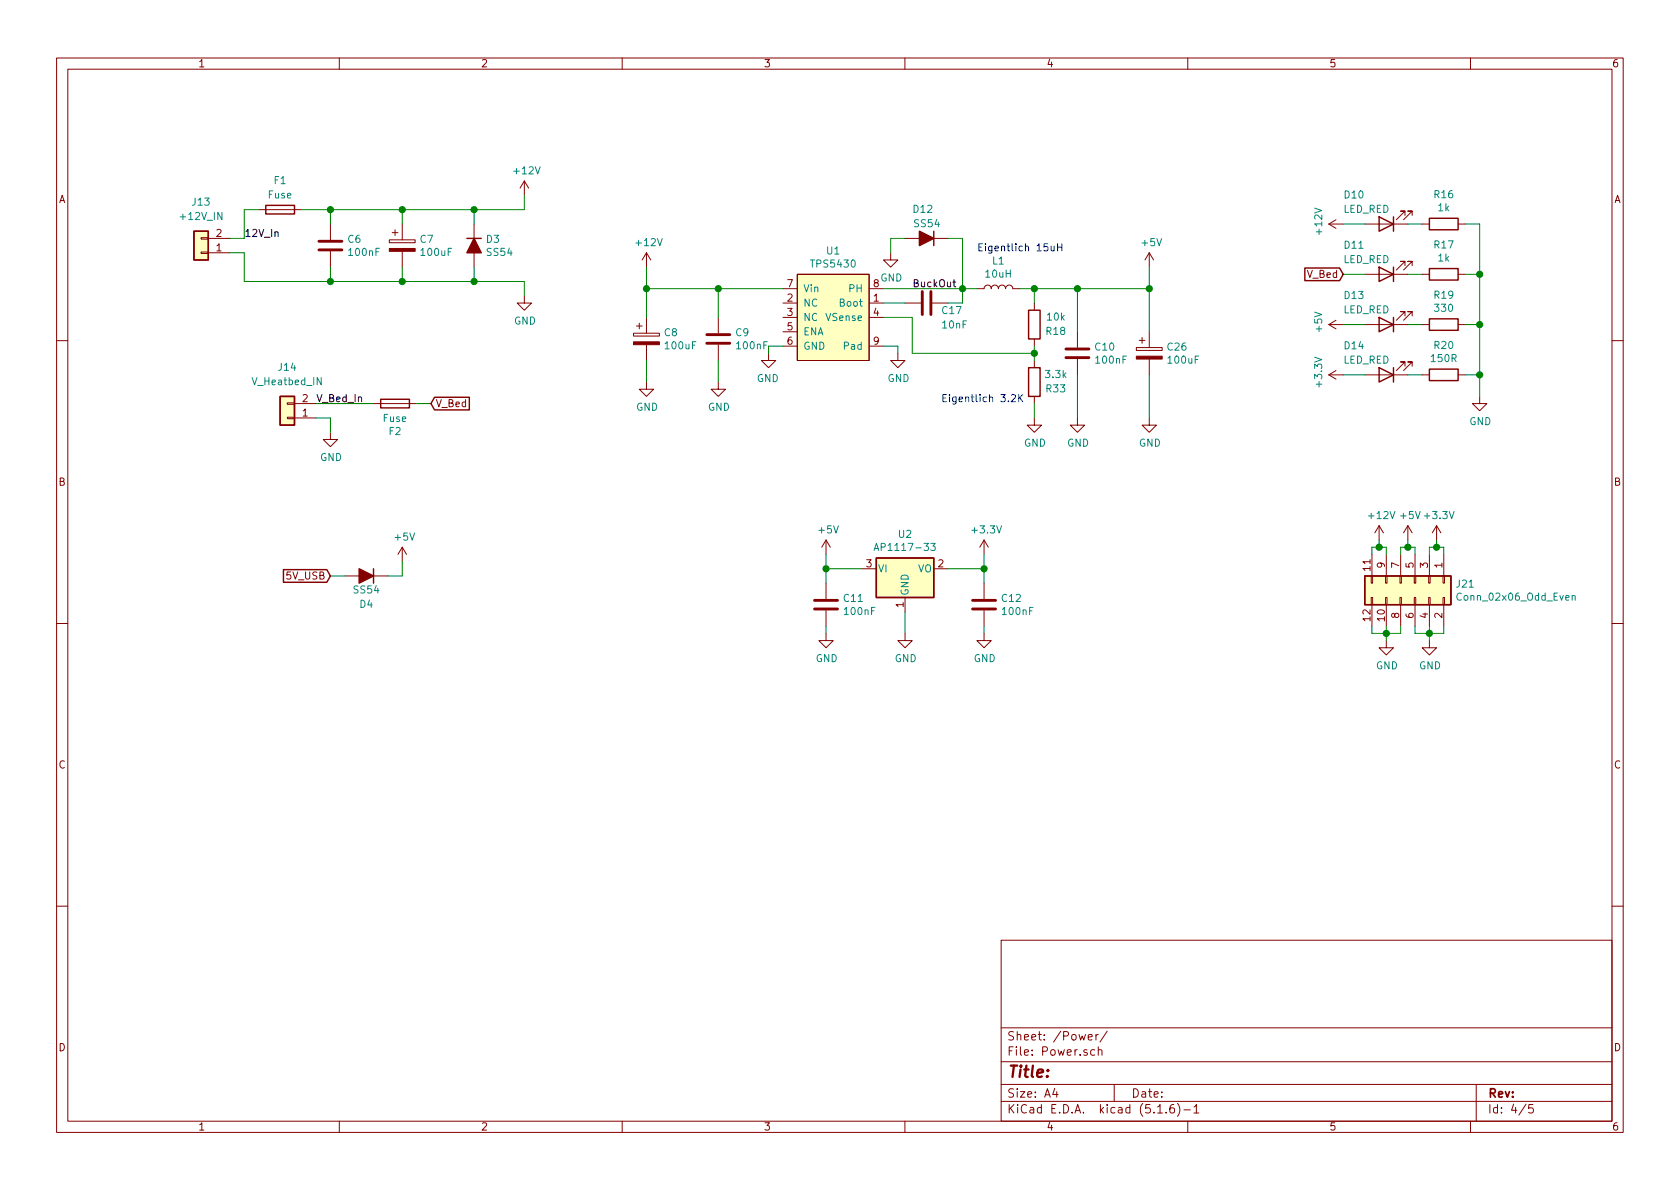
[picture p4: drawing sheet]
EESchema Schematic File Version 4
EELAYER 30 0
EELAYER END
$Descr A4 11693 8268
encoding utf-8
Sheet 4 5
Title ""
Date ""
Rev ""
Comp ""
Comment1 ""
Comment2 ""
Comment3 ""
Comment4 ""
$EndDescr
$Comp
L Device:C C?
U 1 1
P 2300 1700
AR Path="/5CE3A06A" Ref="C?"  Part="1" 
AR Path="/5CE1D96E/5CE3A06A" Ref="C6"  Part="1" 
AR Path="/5CE4B0EA/5CE3A06A" Ref="C?"  Part="1" 
F 0 "C6" H 2415 1746 50  0000 L CNN
F 1 "100nF" H 2415 1655 50  0000 L CNN
F 2 "Capacitor_SMD:C_0805_2012Metric_Pad1.15x1.40mm_HandSolder" H 2338 1550 50  0001 C CNN
F 3 "~" H 2300 1700 50  0001 C CNN
F 4 "C49678" H 2300 1700 50  0001 C CNN "JLC"
	1    2300 1700
	1    0    0    -1  
$EndComp
$Comp
L Device:Fuse F?
U 1 1
P 1950 1450
AR Path="/5CE3A078" Ref="F?"  Part="1" 
AR Path="/5CE1D96E/5CE3A078" Ref="F1"  Part="1" 
AR Path="/5CE4B0EA/5CE3A078" Ref="F?"  Part="1" 
F 0 "F1" V 2150 1450 50  0000 C CNN
F 1 "Fuse" V 2050 1450 50  0000 C CNN
F 2 "mallocLibraryFP:LF_451-453" V 1880 1450 50  0001 C CNN
F 3 "~" H 1950 1450 50  0001 C CNN
	1    1950 1450
	0    -1   -1   0   
$EndComp
$Comp
L Device:D_ALT D?
U 1 1
P 3300 1700
AR Path="/5CE3A07F" Ref="D?"  Part="1" 
AR Path="/5CE1D96E/5CE3A07F" Ref="D3"  Part="1" 
AR Path="/5CE4B0EA/5CE3A07F" Ref="D?"  Part="1" 
F 0 "D3" V 3254 1779 50  0000 L CNN
F 1 "SS54" V 3345 1779 50  0000 L CNN
F 2 "Diode_SMD:D_SMA" H 3300 1700 50  0001 C CNN
F 3 "~" H 3300 1700 50  0001 C CNN
F 4 "C22452" V 3300 1700 50  0001 C CNN "JLC"
	1    3300 1700
	0    1    1    0   
$EndComp
$Comp
L power:+12V #PWR?
U 1 1
P 3650 1350
AR Path="/5CE3A086" Ref="#PWR?"  Part="1" 
AR Path="/5CE1D96E/5CE3A086" Ref="#PWR0146"  Part="1" 
AR Path="/5CE4B0EA/5CE3A086" Ref="#PWR?"  Part="1" 
F 0 "#PWR0146" H 3650 1200 50  0001 C CNN
F 1 "+12V" H 3665 1523 50  0000 C CNN
F 2 "" H 3650 1350 50  0001 C CNN
F 3 "" H 3650 1350 50  0001 C CNN
	1    3650 1350
	1    0    0    -1  
$EndComp
$Comp
L power:GND #PWR?
U 1 1
P 3650 2050
AR Path="/5CE3A08C" Ref="#PWR?"  Part="1" 
AR Path="/5CE1D96E/5CE3A08C" Ref="#PWR0147"  Part="1" 
AR Path="/5CE4B0EA/5CE3A08C" Ref="#PWR?"  Part="1" 
F 0 "#PWR0147" H 3650 1800 50  0001 C CNN
F 1 "GND" H 3655 1877 50  0000 C CNN
F 2 "" H 3650 2050 50  0001 C CNN
F 3 "" H 3650 2050 50  0001 C CNN
	1    3650 2050
	1    0    0    -1  
$EndComp
Wire Wire Line
	1600 1750 1700 1750
Wire Wire Line
	1700 1750 1700 1950
Wire Wire Line
	1600 1650 1700 1650
Wire Wire Line
	1700 1650 1700 1450
Wire Wire Line
	1700 1450 1800 1450
Wire Wire Line
	2100 1450 2300 1450
Wire Wire Line
	2300 1450 2300 1550
Wire Wire Line
	2300 1450 2800 1450
Wire Wire Line
	3650 1450 3650 1350
Connection ~ 2300 1450
Wire Wire Line
	3300 1450 3300 1550
Wire Wire Line
	3300 1450 3650 1450
Wire Wire Line
	3300 1950 3300 1850
Wire Wire Line
	1700 1950 2300 1950
Wire Wire Line
	3300 1950 3650 1950
Wire Wire Line
	3650 1950 3650 2050
Wire Wire Line
	2800 1850 2800 1950
Wire Wire Line
	2300 1850 2300 1950
Connection ~ 2300 1950
Wire Wire Line
	2300 1950 2800 1950
Wire Wire Line
	2800 1550 2800 1450
$Comp
L Device:Fuse F?
U 1 1
P 2750 2800
AR Path="/5CE3A0AE" Ref="F?"  Part="1" 
AR Path="/5CE1D96E/5CE3A0AE" Ref="F2"  Part="1" 
AR Path="/5CE4B0EA/5CE3A0AE" Ref="F?"  Part="1" 
F 0 "F2" V 2553 2800 50  0000 C CNN
F 1 "Fuse" V 2644 2800 50  0000 C CNN
F 2 "mallocLibraryFP:LF_451-453" V 2680 2800 50  0001 C CNN
F 3 "~" H 2750 2800 50  0001 C CNN
	1    2750 2800
	0    -1   -1   0   
$EndComp
Wire Wire Line
	2200 2800 2600 2800
Wire Wire Line
	2200 2900 2300 2900
Wire Wire Line
	2300 2900 2300 3000
$Comp
L power:GND #PWR?
U 1 1
P 2300 3000
AR Path="/5CE3A0B8" Ref="#PWR?"  Part="1" 
AR Path="/5CE1D96E/5CE3A0B8" Ref="#PWR0148"  Part="1" 
AR Path="/5CE4B0EA/5CE3A0B8" Ref="#PWR?"  Part="1" 
F 0 "#PWR0148" H 2300 2750 50  0001 C CNN
F 1 "GND" H 2305 2827 50  0000 C CNN
F 2 "" H 2300 3000 50  0001 C CNN
F 3 "" H 2300 3000 50  0001 C CNN
	1    2300 3000
	1    0    0    -1  
$EndComp
Wire Wire Line
	2900 2800 3000 2800
Text GLabel 3000 2800 2    50   Input ~ 0
V_Bed
$Comp
L Device:C C?
U 1 1
P 7500 2450
AR Path="/5CE3A0C0" Ref="C?"  Part="1" 
AR Path="/5CE1D96E/5CE3A0C0" Ref="C10"  Part="1" 
AR Path="/5CE4B0EA/5CE3A0C0" Ref="C?"  Part="1" 
F 0 "C10" H 7615 2496 50  0000 L CNN
F 1 "100nF" H 7615 2405 50  0000 L CNN
F 2 "Capacitor_SMD:C_0805_2012Metric_Pad1.15x1.40mm_HandSolder" H 7538 2300 50  0001 C CNN
F 3 "~" H 7500 2450 50  0001 C CNN
F 4 "C49678" H 7500 2450 50  0001 C CNN "JLC"
	1    7500 2450
	1    0    0    -1  
$EndComp
Wire Wire Line
	5000 2000 5000 2200
Connection ~ 5000 2000
$Comp
L Device:C C?
U 1 1
P 5000 2350
AR Path="/5CE3A0CA" Ref="C?"  Part="1" 
AR Path="/5CE1D96E/5CE3A0CA" Ref="C9"  Part="1" 
AR Path="/5CE4B0EA/5CE3A0CA" Ref="C?"  Part="1" 
F 0 "C9" H 5115 2396 50  0000 L CNN
F 1 "100nF" H 5115 2305 50  0000 L CNN
F 2 "Capacitor_SMD:C_0805_2012Metric_Pad1.15x1.40mm_HandSolder" H 5038 2200 50  0001 C CNN
F 3 "~" H 5000 2350 50  0001 C CNN
F 4 "C49678" H 5000 2350 50  0001 C CNN "JLC"
	1    5000 2350
	1    0    0    -1  
$EndComp
$Comp
L power:GND #PWR?
U 1 1
P 5000 2650
AR Path="/5CE3A0DC" Ref="#PWR?"  Part="1" 
AR Path="/5CE1D96E/5CE3A0DC" Ref="#PWR0150"  Part="1" 
AR Path="/5CE4B0EA/5CE3A0DC" Ref="#PWR?"  Part="1" 
F 0 "#PWR0150" H 5000 2400 50  0001 C CNN
F 1 "GND" H 5005 2477 50  0000 C CNN
F 2 "" H 5000 2650 50  0001 C CNN
F 3 "" H 5000 2650 50  0001 C CNN
	1    5000 2650
	1    0    0    -1  
$EndComp
Wire Wire Line
	5000 2500 5000 2650
$Comp
L power:GND #PWR?
U 1 1
P 6250 2450
AR Path="/5CE3A0E3" Ref="#PWR?"  Part="1" 
AR Path="/5CE1D96E/5CE3A0E3" Ref="#PWR0151"  Part="1" 
AR Path="/5CE4B0EA/5CE3A0E3" Ref="#PWR?"  Part="1" 
F 0 "#PWR0151" H 6250 2200 50  0001 C CNN
F 1 "GND" H 6255 2277 50  0000 C CNN
F 2 "" H 6250 2450 50  0001 C CNN
F 3 "" H 6250 2450 50  0001 C CNN
	1    6250 2450
	1    0    0    -1  
$EndComp
$Comp
L power:GND #PWR?
U 1 1
P 7500 2900
AR Path="/5CE3A0E9" Ref="#PWR?"  Part="1" 
AR Path="/5CE1D96E/5CE3A0E9" Ref="#PWR0152"  Part="1" 
AR Path="/5CE4B0EA/5CE3A0E9" Ref="#PWR?"  Part="1" 
F 0 "#PWR0152" H 7500 2650 50  0001 C CNN
F 1 "GND" H 7505 2727 50  0000 C CNN
F 2 "" H 7500 2900 50  0001 C CNN
F 3 "" H 7500 2900 50  0001 C CNN
	1    7500 2900
	1    0    0    -1  
$EndComp
Wire Wire Line
	7500 2600 7500 2900
Wire Wire Line
	6250 2450 6250 2400
$Comp
L Regulator_Linear:AP1117-33 U?
U 1 1
P 6300 3950
AR Path="/5CE3A0F1" Ref="U?"  Part="1" 
AR Path="/5CE1D96E/5CE3A0F1" Ref="U2"  Part="1" 
AR Path="/5CE4B0EA/5CE3A0F1" Ref="U?"  Part="1" 
F 0 "U2" H 6300 4192 50  0000 C CNN
F 1 "AP1117-33" H 6300 4101 50  0000 C CNN
F 2 "Package_TO_SOT_SMD:SOT-223-3_TabPin2" H 6300 4150 50  0001 C CNN
F 3 "http://www.diodes.com/datasheets/AP1117.pdf" H 6400 3700 50  0001 C CNN
F 4 "C6186" H 6300 3950 50  0001 C CNN "JLC"
	1    6300 3950
	1    0    0    -1  
$EndComp
$Comp
L Device:C C?
U 1 1
P 6850 4200
AR Path="/5CE3A0F8" Ref="C?"  Part="1" 
AR Path="/5CE1D96E/5CE3A0F8" Ref="C12"  Part="1" 
AR Path="/5CE4B0EA/5CE3A0F8" Ref="C?"  Part="1" 
F 0 "C12" H 6965 4246 50  0000 L CNN
F 1 "100nF" H 6965 4155 50  0000 L CNN
F 2 "Capacitor_SMD:C_0805_2012Metric_Pad1.15x1.40mm_HandSolder" H 6888 4050 50  0001 C CNN
F 3 "~" H 6850 4200 50  0001 C CNN
F 4 "C49678" H 6850 4200 50  0001 C CNN "JLC"
	1    6850 4200
	1    0    0    -1  
$EndComp
Wire Wire Line
	6600 3950 6850 3950
Wire Wire Line
	6850 3950 6850 4050
Connection ~ 6850 3950
Wire Wire Line
	6850 4350 6850 4400
$Comp
L power:GND #PWR?
U 1 1
P 6850 4400
AR Path="/5CE3A105" Ref="#PWR?"  Part="1" 
AR Path="/5CE1D96E/5CE3A105" Ref="#PWR0153"  Part="1" 
AR Path="/5CE4B0EA/5CE3A105" Ref="#PWR?"  Part="1" 
F 0 "#PWR0153" H 6850 4150 50  0001 C CNN
F 1 "GND" H 6855 4227 50  0000 C CNN
F 2 "" H 6850 4400 50  0001 C CNN
F 3 "" H 6850 4400 50  0001 C CNN
	1    6850 4400
	1    0    0    -1  
$EndComp
$Comp
L power:GND #PWR?
U 1 1
P 6300 4400
AR Path="/5CE3A10B" Ref="#PWR?"  Part="1" 
AR Path="/5CE1D96E/5CE3A10B" Ref="#PWR0154"  Part="1" 
AR Path="/5CE4B0EA/5CE3A10B" Ref="#PWR?"  Part="1" 
F 0 "#PWR0154" H 6300 4150 50  0001 C CNN
F 1 "GND" H 6305 4227 50  0000 C CNN
F 2 "" H 6300 4400 50  0001 C CNN
F 3 "" H 6300 4400 50  0001 C CNN
	1    6300 4400
	1    0    0    -1  
$EndComp
Wire Wire Line
	6300 4250 6300 4400
Wire Wire Line
	6000 3950 5750 3950
$Comp
L power:+3.3V #PWR?
U 1 1
P 6850 3850
AR Path="/5CE3A113" Ref="#PWR?"  Part="1" 
AR Path="/5CE1D96E/5CE3A113" Ref="#PWR0155"  Part="1" 
AR Path="/5CE4B0EA/5CE3A113" Ref="#PWR?"  Part="1" 
F 0 "#PWR0155" H 6850 3700 50  0001 C CNN
F 1 "+3.3V" H 6865 4023 50  0000 C CNN
F 2 "" H 6850 3850 50  0001 C CNN
F 3 "" H 6850 3850 50  0001 C CNN
	1    6850 3850
	1    0    0    -1  
$EndComp
$Comp
L Device:C C?
U 1 1
P 5750 4200
AR Path="/5CE3A119" Ref="C?"  Part="1" 
AR Path="/5CE1D96E/5CE3A119" Ref="C11"  Part="1" 
AR Path="/5CE4B0EA/5CE3A119" Ref="C?"  Part="1" 
F 0 "C11" H 5865 4246 50  0000 L CNN
F 1 "100nF" H 5865 4155 50  0000 L CNN
F 2 "Capacitor_SMD:C_0805_2012Metric_Pad1.15x1.40mm_HandSolder" H 5788 4050 50  0001 C CNN
F 3 "~" H 5750 4200 50  0001 C CNN
F 4 "C49678" H 5750 4200 50  0001 C CNN "JLC"
	1    5750 4200
	1    0    0    -1  
$EndComp
Wire Wire Line
	5750 4050 5750 3950
$Comp
L power:+5V #PWR?
U 1 1
P 5750 3850
AR Path="/5CE3A121" Ref="#PWR?"  Part="1" 
AR Path="/5CE1D96E/5CE3A121" Ref="#PWR0156"  Part="1" 
AR Path="/5CE4B0EA/5CE3A121" Ref="#PWR?"  Part="1" 
F 0 "#PWR0156" H 5750 3700 50  0001 C CNN
F 1 "+5V" H 5765 4023 50  0000 C CNN
F 2 "" H 5750 3850 50  0001 C CNN
F 3 "" H 5750 3850 50  0001 C CNN
	1    5750 3850
	1    0    0    -1  
$EndComp
$Comp
L power:GND #PWR?
U 1 1
P 5750 4400
AR Path="/5CE3A12A" Ref="#PWR?"  Part="1" 
AR Path="/5CE1D96E/5CE3A12A" Ref="#PWR0157"  Part="1" 
AR Path="/5CE4B0EA/5CE3A12A" Ref="#PWR?"  Part="1" 
F 0 "#PWR0157" H 5750 4150 50  0001 C CNN
F 1 "GND" H 5755 4227 50  0000 C CNN
F 2 "" H 5750 4400 50  0001 C CNN
F 3 "" H 5750 4400 50  0001 C CNN
	1    5750 4400
	1    0    0    -1  
$EndComp
Wire Wire Line
	5750 4350 5750 4400
$Comp
L Device:R R?
U 1 1
P 10050 2250
AR Path="/5CE3A150" Ref="R?"  Part="1" 
AR Path="/5CE1D96E/5CE3A150" Ref="R19"  Part="1" 
AR Path="/5CE4B0EA/5CE3A150" Ref="R?"  Part="1" 
F 0 "R19" V 9843 2250 50  0000 C CNN
F 1 "330" V 9934 2250 50  0000 C CNN
F 2 "Resistor_SMD:R_0805_2012Metric_Pad1.15x1.40mm_HandSolder" V 9980 2250 50  0001 C CNN
F 3 "~" H 10050 2250 50  0001 C CNN
F 4 "C17630" V 10050 2250 50  0001 C CNN "JLC"
	1    10050 2250
	0    1    1    0   
$EndComp
$Comp
L power:+5V #PWR?
U 1 1
P 9350 2250
AR Path="/5CE3A15A" Ref="#PWR?"  Part="1" 
AR Path="/5CE1D96E/5CE3A15A" Ref="#PWR0159"  Part="1" 
AR Path="/5CE4B0EA/5CE3A15A" Ref="#PWR?"  Part="1" 
F 0 "#PWR0159" H 9350 2100 50  0001 C CNN
F 1 "+5V" H 9365 2423 50  0000 C CNN
F 2 "" H 9350 2250 50  0001 C CNN
F 3 "" H 9350 2250 50  0001 C CNN
	1    9350 2250
	0    -1   -1   0   
$EndComp
$Comp
L Device:R R?
U 1 1
P 10050 2600
AR Path="/5CE3A167" Ref="R?"  Part="1" 
AR Path="/5CE1D96E/5CE3A167" Ref="R20"  Part="1" 
AR Path="/5CE4B0EA/5CE3A167" Ref="R?"  Part="1" 
F 0 "R20" V 9843 2600 50  0000 C CNN
F 1 "150R" V 9934 2600 50  0000 C CNN
F 2 "Resistor_SMD:R_0805_2012Metric_Pad1.15x1.40mm_HandSolder" V 9980 2600 50  0001 C CNN
F 3 "~" H 10050 2600 50  0001 C CNN
F 4 "C17471" V 10050 2600 50  0001 C CNN "JLC"
	1    10050 2600
	0    1    1    0   
$EndComp
$Comp
L power:+3.3V #PWR?
U 1 1
P 9350 2600
AR Path="/5CE3A176" Ref="#PWR?"  Part="1" 
AR Path="/5CE1D96E/5CE3A176" Ref="#PWR0160"  Part="1" 
AR Path="/5CE4B0EA/5CE3A176" Ref="#PWR?"  Part="1" 
F 0 "#PWR0160" H 9350 2450 50  0001 C CNN
F 1 "+3.3V" H 9365 2773 50  0000 C CNN
F 2 "" H 9350 2600 50  0001 C CNN
F 3 "" H 9350 2600 50  0001 C CNN
	1    9350 2600
	0    -1   -1   0   
$EndComp
$Comp
L Device:R R?
U 1 1
P 10050 1900
AR Path="/5CE3A18B" Ref="R?"  Part="1" 
AR Path="/5CE1D96E/5CE3A18B" Ref="R17"  Part="1" 
AR Path="/5CE4B0EA/5CE3A18B" Ref="R?"  Part="1" 
F 0 "R17" V 9843 1900 50  0000 C CNN
F 1 "1k" V 9934 1900 50  0000 C CNN
F 2 "Resistor_SMD:R_0805_2012Metric_Pad1.15x1.40mm_HandSolder" V 9980 1900 50  0001 C CNN
F 3 "~" H 10050 1900 50  0001 C CNN
F 4 "C17513" V 10050 1900 50  0001 C CNN "JLC"
	1    10050 1900
	0    1    1    0   
$EndComp
Text GLabel 9350 1900 0    50   Input ~ 0
V_Bed
$Comp
L power:+5V #PWR?
U 1 1
P 2800 3900
AR Path="/5CE3A1E7" Ref="#PWR?"  Part="1" 
AR Path="/5CE1D96E/5CE3A1E7" Ref="#PWR0165"  Part="1" 
AR Path="/5CE4B0EA/5CE3A1E7" Ref="#PWR?"  Part="1" 
F 0 "#PWR0165" H 2800 3750 50  0001 C CNN
F 1 "+5V" H 2815 4073 50  0000 C CNN
F 2 "" H 2800 3900 50  0001 C CNN
F 3 "" H 2800 3900 50  0001 C CNN
	1    2800 3900
	1    0    0    -1  
$EndComp
Text Label 2200 2800 0    50   ~ 0
V_Bed_In
Text Label 1700 1650 0    50   ~ 0
12V_In
Wire Wire Line
	2800 1950 3300 1950
Connection ~ 2800 1950
Connection ~ 3300 1950
Wire Wire Line
	3300 1450 2800 1450
Connection ~ 3300 1450
Connection ~ 2800 1450
Wire Wire Line
	4500 2200 4500 2000
Wire Wire Line
	4500 2500 4500 2650
Wire Wire Line
	4500 1850 4500 2000
Connection ~ 4500 2000
Wire Wire Line
	4500 2000 5000 2000
$Comp
L power:GND #PWR?
U 1 1
P 10300 2750
AR Path="/5CE3A20A" Ref="#PWR?"  Part="1" 
AR Path="/5CE1D96E/5CE3A20A" Ref="#PWR0166"  Part="1" 
AR Path="/5CE4B0EA/5CE3A20A" Ref="#PWR?"  Part="1" 
F 0 "#PWR0166" H 10300 2500 50  0001 C CNN
F 1 "GND" H 10305 2577 50  0000 C CNN
F 2 "" H 10300 2750 50  0001 C CNN
F 3 "" H 10300 2750 50  0001 C CNN
	1    10300 2750
	1    0    0    -1  
$EndComp
$Comp
L Device:R R?
U 1 1
P 10050 1550
AR Path="/5CE3A1FE" Ref="R?"  Part="1" 
AR Path="/5CE1D96E/5CE3A1FE" Ref="R16"  Part="1" 
AR Path="/5CE4B0EA/5CE3A1FE" Ref="R?"  Part="1" 
F 0 "R16" V 9843 1550 50  0000 C CNN
F 1 "1k" V 9934 1550 50  0000 C CNN
F 2 "Resistor_SMD:R_0805_2012Metric_Pad1.15x1.40mm_HandSolder" V 9980 1550 50  0001 C CNN
F 3 "~" H 10050 1550 50  0001 C CNN
F 4 "C17513" V 10050 1550 50  0001 C CNN "JLC"
	1    10050 1550
	0    1    1    0   
$EndComp
$Comp
L Device:LED D?
U 1 1
P 9650 1550
AR Path="/5CE3A1F7" Ref="D?"  Part="1" 
AR Path="/5CE1D96E/5CE3A1F7" Ref="D10"  Part="1" 
AR Path="/5CE4B0EA/5CE3A1F7" Ref="D?"  Part="1" 
F 0 "D10" H 9950 1350 50  0000 R CNN
F 1 "LED_RED" H 9950 1450 50  0000 R CNN
F 2 "LED_SMD:LED_0805_2012Metric_Pad1.15x1.40mm_HandSolder" H 9650 1550 50  0001 C CNN
F 3 "~" H 9650 1550 50  0001 C CNN
F 4 "C84256" H 9650 1550 50  0001 C CNN "JLC"
	1    9650 1550
	-1   0    0    1   
$EndComp
$Comp
L power:+12V #PWR?
U 1 1
P 9350 1550
AR Path="/5CE3A142" Ref="#PWR?"  Part="1" 
AR Path="/5CE1D96E/5CE3A142" Ref="#PWR0158"  Part="1" 
AR Path="/5CE4B0EA/5CE3A142" Ref="#PWR?"  Part="1" 
F 0 "#PWR0158" H 9350 1400 50  0001 C CNN
F 1 "+12V" H 9365 1723 50  0000 C CNN
F 2 "" H 9350 1550 50  0001 C CNN
F 3 "" H 9350 1550 50  0001 C CNN
	1    9350 1550
	0    -1   -1   0   
$EndComp
Wire Wire Line
	10200 1900 10300 1900
Wire Wire Line
	9900 1900 9800 1900
Wire Wire Line
	9500 1900 9350 1900
Wire Wire Line
	9350 2600 9500 2600
Wire Wire Line
	9350 2250 9500 2250
Wire Wire Line
	10200 2600 10300 2600
Connection ~ 10300 2600
Wire Wire Line
	10200 2250 10300 2250
Wire Wire Line
	10300 2250 10300 2600
Wire Wire Line
	9800 2250 9900 2250
Wire Wire Line
	9800 2600 9900 2600
Wire Wire Line
	9800 1550 9900 1550
Wire Wire Line
	10200 1550 10300 1550
Wire Wire Line
	10300 1550 10300 1900
Wire Wire Line
	9350 1550 9500 1550
$Comp
L power:GND #PWR?
U 1 1
P 4500 2650
AR Path="/5D025F46" Ref="#PWR?"  Part="1" 
AR Path="/5CE1D96E/5D025F46" Ref="#PWR0200"  Part="1" 
AR Path="/5CE4B0EA/5D025F46" Ref="#PWR?"  Part="1" 
F 0 "#PWR0200" H 4500 2400 50  0001 C CNN
F 1 "GND" H 4505 2477 50  0000 C CNN
F 2 "" H 4500 2650 50  0001 C CNN
F 3 "" H 4500 2650 50  0001 C CNN
	1    4500 2650
	1    0    0    -1  
$EndComp
Wire Wire Line
	6850 3850 6850 3950
Wire Wire Line
	5750 3850 5750 3950
Connection ~ 5750 3950
Text GLabel 2300 4000 0    50   Input ~ 0
5V_USB
$Comp
L power:GND #PWR?
U 1 1
P 9650 4450
AR Path="/5D15E439" Ref="#PWR?"  Part="1" 
AR Path="/5CE1D96E/5D15E439" Ref="#PWR031"  Part="1" 
AR Path="/5CE4B0EA/5D15E439" Ref="#PWR?"  Part="1" 
F 0 "#PWR031" H 9650 4200 50  0001 C CNN
F 1 "GND" H 9655 4277 50  0000 C CNN
F 2 "" H 9650 4450 50  0001 C CNN
F 3 "" H 9650 4450 50  0001 C CNN
	1    9650 4450
	1    0    0    -1  
$EndComp
Wire Wire Line
	9550 4350 9550 4400
Wire Wire Line
	9550 4400 9650 4400
Wire Wire Line
	9650 4400 9650 4450
Wire Wire Line
	9650 4350 9650 4400
Connection ~ 9650 4400
Wire Wire Line
	9750 4350 9750 4400
Wire Wire Line
	9750 4400 9650 4400
Wire Wire Line
	9950 3850 9950 3800
$Comp
L power:+3.3V #PWR?
U 1 1
P 10000 3750
AR Path="/5D171804" Ref="#PWR?"  Part="1" 
AR Path="/5CE1D96E/5D171804" Ref="#PWR029"  Part="1" 
AR Path="/5CE4B0EA/5D171804" Ref="#PWR?"  Part="1" 
F 0 "#PWR029" H 10000 3600 50  0001 C CNN
F 1 "+3.3V" H 10015 3923 50  0000 C CNN
F 2 "" H 10000 3750 50  0001 C CNN
F 3 "" H 10000 3750 50  0001 C CNN
	1    10000 3750
	1    0    0    -1  
$EndComp
$Comp
L power:GND #PWR?
U 1 1
P 9950 4450
AR Path="/5D171FDA" Ref="#PWR?"  Part="1" 
AR Path="/5CE1D96E/5D171FDA" Ref="#PWR032"  Part="1" 
AR Path="/5CE4B0EA/5D171FDA" Ref="#PWR?"  Part="1" 
F 0 "#PWR032" H 9950 4200 50  0001 C CNN
F 1 "GND" H 9955 4277 50  0000 C CNN
F 2 "" H 9950 4450 50  0001 C CNN
F 3 "" H 9950 4450 50  0001 C CNN
	1    9950 4450
	1    0    0    -1  
$EndComp
Wire Wire Line
	9850 4350 9850 4400
Wire Wire Line
	9850 4400 9950 4400
Wire Wire Line
	9950 4400 9950 4450
Wire Wire Line
	9950 4350 9950 4400
Connection ~ 9950 4400
Wire Wire Line
	10050 4350 10050 4400
Wire Wire Line
	10050 4400 9950 4400
$Comp
L power:+5V #PWR?
U 1 1
P 9800 3750
AR Path="/5D180D8E" Ref="#PWR?"  Part="1" 
AR Path="/5CE1D96E/5D180D8E" Ref="#PWR030"  Part="1" 
AR Path="/5CE4B0EA/5D180D8E" Ref="#PWR?"  Part="1" 
F 0 "#PWR030" H 9800 3600 50  0001 C CNN
F 1 "+5V" H 9815 3923 50  0000 C CNN
F 2 "" H 9800 3750 50  0001 C CNN
F 3 "" H 9800 3750 50  0001 C CNN
	1    9800 3750
	1    0    0    -1  
$EndComp
$Comp
L Connector_Generic:Conn_02x06_Odd_Even J21
U 1 1
P 9850 4050
F 0 "J21" V 9854 4330 50  0000 L CNN
F 1 "Conn_02x06_Odd_Even" V 9945 4330 50  0000 L CNN
F 2 "Connector_PinHeader_2.54mm:PinHeader_2x06_P2.54mm_Vertical" H 9850 4050 50  0001 C CNN
F 3 "~" H 9850 4050 50  0001 C CNN
	1    9850 4050
	0    1    1    0   
$EndComp
Wire Wire Line
	9950 3800 10000 3800
Wire Wire Line
	10050 3800 10050 3850
Wire Wire Line
	9750 3850 9750 3800
Wire Wire Line
	9750 3800 9800 3800
Wire Wire Line
	9850 3800 9850 3850
Wire Wire Line
	9550 3850 9550 3800
Wire Wire Line
	9550 3800 9600 3800
Wire Wire Line
	9650 3800 9650 3850
Wire Wire Line
	10000 3750 10000 3800
Connection ~ 10000 3800
Wire Wire Line
	10000 3800 10050 3800
Wire Wire Line
	9800 3750 9800 3800
Connection ~ 9800 3800
Wire Wire Line
	9800 3800 9850 3800
Wire Wire Line
	9600 3750 9600 3800
Connection ~ 9600 3800
Wire Wire Line
	9600 3800 9650 3800
$Comp
L power:+12V #PWR?
U 1 1
P 4500 1850
AR Path="/5D3BD7EF" Ref="#PWR?"  Part="1" 
AR Path="/5CE1D96E/5D3BD7EF" Ref="#PWR04"  Part="1" 
AR Path="/5CE4B0EA/5D3BD7EF" Ref="#PWR?"  Part="1" 
F 0 "#PWR04" H 4500 1700 50  0001 C CNN
F 1 "+12V" H 4515 2023 50  0000 C CNN
F 2 "" H 4500 1850 50  0001 C CNN
F 3 "" H 4500 1850 50  0001 C CNN
	1    4500 1850
	1    0    0    -1  
$EndComp
$Comp
L power:+5V #PWR?
U 1 1
P 8000 1850
AR Path="/5D3BE773" Ref="#PWR?"  Part="1" 
AR Path="/5CE1D96E/5D3BE773" Ref="#PWR05"  Part="1" 
AR Path="/5CE4B0EA/5D3BE773" Ref="#PWR?"  Part="1" 
F 0 "#PWR05" H 8000 1700 50  0001 C CNN
F 1 "+5V" H 8015 2023 50  0000 C CNN
F 2 "" H 8000 1850 50  0001 C CNN
F 3 "" H 8000 1850 50  0001 C CNN
	1    8000 1850
	1    0    0    -1  
$EndComp
Wire Wire Line
	10300 1900 10300 2250
Connection ~ 10300 1900
Connection ~ 10300 2250
Wire Wire Line
	2700 4000 2800 4000
Wire Wire Line
	2800 4000 2800 3900
Wire Wire Line
	2300 4000 2400 4000
$Comp
L power:+12V #PWR?
U 1 1
P 9600 3750
AR Path="/5D3E2F7D" Ref="#PWR?"  Part="1" 
AR Path="/5CE1D96E/5D3E2F7D" Ref="#PWR06"  Part="1" 
AR Path="/5CE4B0EA/5D3E2F7D" Ref="#PWR?"  Part="1" 
F 0 "#PWR06" H 9600 3600 50  0001 C CNN
F 1 "+12V" H 9615 3923 50  0000 C CNN
F 2 "" H 9600 3750 50  0001 C CNN
F 3 "" H 9600 3750 50  0001 C CNN
	1    9600 3750
	1    0    0    -1  
$EndComp
$Comp
L Malloc_Library:TPS5430 U1
U 1 1
P 5800 2150
F 0 "U1" H 5800 2565 50  0000 C CNN
F 1 "TPS5430" H 5800 2474 50  0000 C CNN
F 2 "Package_SO:SOIC-8-1EP_3.9x4.9mm_P1.27mm_EP2.41x3.3mm" H 5900 2350 50  0001 C CNN
F 3 "" H 5900 2350 50  0001 C CNN
F 4 "C9864" H 5800 2150 50  0001 C CNN "JLC"
	1    5800 2150
	1    0    0    -1  
$EndComp
Wire Wire Line
	6150 2400 6250 2400
Wire Wire Line
	5450 2400 5350 2400
Wire Wire Line
	5350 2400 5350 2450
$Comp
L power:GND #PWR?
U 1 1
P 5350 2450
AR Path="/5D8701E9" Ref="#PWR?"  Part="1" 
AR Path="/5CE1D96E/5D8701E9" Ref="#PWR011"  Part="1" 
AR Path="/5CE4B0EA/5D8701E9" Ref="#PWR?"  Part="1" 
F 0 "#PWR011" H 5350 2200 50  0001 C CNN
F 1 "GND" H 5355 2277 50  0000 C CNN
F 2 "" H 5350 2450 50  0001 C CNN
F 3 "" H 5350 2450 50  0001 C CNN
	1    5350 2450
	-1   0    0    -1  
$EndComp
Wire Wire Line
	5000 2000 5450 2000
$Comp
L Device:L L1
U 1 1
P 6950 2000
F 0 "L1" V 7140 2000 50  0000 C CNN
F 1 "10uH" V 7049 2000 50  0000 C CNN
F 2 "mallocLibraryFP:SMNR8040-100MT__Inductor_HS" H 6950 2000 50  0001 C CNN
F 3 "~" H 6950 2000 50  0001 C CNN
F 4 "" V 6950 2000 50  0001 C CNN "JLC"
	1    6950 2000
	0    -1   -1   0   
$EndComp
Wire Wire Line
	7100 2000 7200 2000
Wire Wire Line
	7500 2000 7500 2300
$Comp
L Device:C C?
U 1 1
P 6450 2100
AR Path="/5D88530F" Ref="C?"  Part="1" 
AR Path="/5CE1D96E/5D88530F" Ref="C17"  Part="1" 
AR Path="/5CE4B0EA/5D88530F" Ref="C?"  Part="1" 
F 0 "C17" V 6500 2200 50  0000 L CNN
F 1 "10nF" V 6600 2200 50  0000 L CNN
F 2 "Capacitor_SMD:C_0805_2012Metric_Pad1.15x1.40mm_HandSolder" H 6488 1950 50  0001 C CNN
F 3 "~" H 6450 2100 50  0001 C CNN
F 4 "C1710" V 6450 2100 50  0001 C CNN "JLC"
	1    6450 2100
	0    1    1    0   
$EndComp
Wire Wire Line
	6150 2100 6300 2100
$Comp
L power:GND #PWR?
U 1 1
P 6200 1750
AR Path="/5D88F54D" Ref="#PWR?"  Part="1" 
AR Path="/5CE1D96E/5D88F54D" Ref="#PWR07"  Part="1" 
AR Path="/5CE4B0EA/5D88F54D" Ref="#PWR?"  Part="1" 
F 0 "#PWR07" H 6200 1500 50  0001 C CNN
F 1 "GND" H 6205 1577 50  0000 C CNN
F 2 "" H 6200 1750 50  0001 C CNN
F 3 "" H 6200 1750 50  0001 C CNN
	1    6200 1750
	1    0    0    -1  
$EndComp
Wire Wire Line
	6200 1750 6200 1650
Wire Wire Line
	6200 1650 6300 1650
Wire Wire Line
	6600 1650 6700 1650
Wire Wire Line
	6700 1650 6700 2000
Connection ~ 6700 2000
Wire Wire Line
	6700 2000 6800 2000
Wire Wire Line
	6700 2100 6700 2000
Wire Wire Line
	6600 2100 6700 2100
Wire Wire Line
	6150 2000 6700 2000
$Comp
L Device:R R?
U 1 1
P 7200 2250
AR Path="/5D89E8DD" Ref="R?"  Part="1" 
AR Path="/5CE1D96E/5D89E8DD" Ref="R18"  Part="1" 
AR Path="/5CE4B0EA/5D89E8DD" Ref="R?"  Part="1" 
F 0 "R18" H 7050 2300 50  0000 C CNN
F 1 "10k" H 7050 2200 50  0000 C CNN
F 2 "Resistor_SMD:R_0805_2012Metric_Pad1.15x1.40mm_HandSolder" V 7130 2250 50  0001 C CNN
F 3 "~" H 7200 2250 50  0001 C CNN
F 4 " C17414" H 7200 2250 50  0001 C CNN "JLC"
	1    7200 2250
	-1   0    0    1   
$EndComp
$Comp
L Device:R R?
U 1 1
P 7200 2650
AR Path="/5D89EB05" Ref="R?"  Part="1" 
AR Path="/5CE1D96E/5D89EB05" Ref="R33"  Part="1" 
AR Path="/5CE4B0EA/5D89EB05" Ref="R?"  Part="1" 
F 0 "R33" H 7050 2700 50  0000 C CNN
F 1 "3.3k" H 7050 2600 50  0000 C CNN
F 2 "Resistor_SMD:R_0805_2012Metric_Pad1.15x1.40mm_HandSolder" V 7130 2650 50  0001 C CNN
F 3 "~" H 7200 2650 50  0001 C CNN
F 4 "C26010" H 7200 2650 50  0001 C CNN "JLC"
	1    7200 2650
	-1   0    0    1   
$EndComp
Wire Wire Line
	7200 2800 7200 2900
$Comp
L power:GND #PWR?
U 1 1
P 7200 2900
AR Path="/5D8A6D07" Ref="#PWR?"  Part="1" 
AR Path="/5CE1D96E/5D8A6D07" Ref="#PWR033"  Part="1" 
AR Path="/5CE4B0EA/5D8A6D07" Ref="#PWR?"  Part="1" 
F 0 "#PWR033" H 7200 2650 50  0001 C CNN
F 1 "GND" H 7205 2727 50  0000 C CNN
F 2 "" H 7200 2900 50  0001 C CNN
F 3 "" H 7200 2900 50  0001 C CNN
	1    7200 2900
	1    0    0    -1  
$EndComp
Wire Wire Line
	7200 2400 7200 2450
Wire Wire Line
	7200 2100 7200 2000
Connection ~ 7200 2000
Wire Wire Line
	7200 2000 7500 2000
Wire Wire Line
	6150 2200 6350 2200
Wire Wire Line
	6350 2200 6350 2450
Wire Wire Line
	6350 2450 7200 2450
Connection ~ 7200 2450
Wire Wire Line
	7200 2450 7200 2500
Text Label 6350 2000 0    50   ~ 0
BuckOut
$Comp
L Device:LED D?
U 1 1
P 9650 1900
AR Path="/5E076FA5" Ref="D?"  Part="1" 
AR Path="/5CE1D96E/5E076FA5" Ref="D11"  Part="1" 
AR Path="/5CE4B0EA/5E076FA5" Ref="D?"  Part="1" 
F 0 "D11" H 9950 1700 50  0000 R CNN
F 1 "LED_RED" H 9950 1800 50  0000 R CNN
F 2 "LED_SMD:LED_0805_2012Metric_Pad1.15x1.40mm_HandSolder" H 9650 1900 50  0001 C CNN
F 3 "~" H 9650 1900 50  0001 C CNN
F 4 "C84256" H 9650 1900 50  0001 C CNN "JLC"
	1    9650 1900
	-1   0    0    1   
$EndComp
$Comp
L Device:LED D?
U 1 1
P 9650 2250
AR Path="/5E07767E" Ref="D?"  Part="1" 
AR Path="/5CE1D96E/5E07767E" Ref="D13"  Part="1" 
AR Path="/5CE4B0EA/5E07767E" Ref="D?"  Part="1" 
F 0 "D13" H 9950 2050 50  0000 R CNN
F 1 "LED_RED" H 9950 2150 50  0000 R CNN
F 2 "LED_SMD:LED_0805_2012Metric_Pad1.15x1.40mm_HandSolder" H 9650 2250 50  0001 C CNN
F 3 "~" H 9650 2250 50  0001 C CNN
F 4 "C84256" H 9650 2250 50  0001 C CNN "JLC"
	1    9650 2250
	-1   0    0    1   
$EndComp
$Comp
L Device:LED D?
U 1 1
P 9650 2600
AR Path="/5E077C37" Ref="D?"  Part="1" 
AR Path="/5CE1D96E/5E077C37" Ref="D14"  Part="1" 
AR Path="/5CE4B0EA/5E077C37" Ref="D?"  Part="1" 
F 0 "D14" H 9950 2400 50  0000 R CNN
F 1 "LED_RED" H 9950 2500 50  0000 R CNN
F 2 "LED_SMD:LED_0805_2012Metric_Pad1.15x1.40mm_HandSolder" H 9650 2600 50  0001 C CNN
F 3 "~" H 9650 2600 50  0001 C CNN
F 4 "C84256" H 9650 2600 50  0001 C CNN "JLC"
	1    9650 2600
	-1   0    0    1   
$EndComp
Wire Wire Line
	10300 2600 10300 2750
$Comp
L Device:CP C?
U 1 1
P 2800 1700
AR Path="/5CE3A071" Ref="C?"  Part="1" 
AR Path="/5CE1D96E/5CE3A071" Ref="C7"  Part="1" 
AR Path="/5CE4B0EA/5CE3A071" Ref="C?"  Part="1" 
F 0 "C7" H 2918 1746 50  0000 L CNN
F 1 "100uF" H 2918 1655 50  0000 L CNN
F 2 "Capacitor_SMD:CP_Elec_6.3x7.7" H 2838 1550 50  0001 C CNN
F 3 "~" H 2800 1700 50  0001 C CNN
F 4 "C176666" H 2800 1700 50  0001 C CNN "JLC"
	1    2800 1700
	1    0    0    -1  
$EndComp
$Comp
L Device:CP C?
U 1 1
P 4500 2350
AR Path="/5E0933AE" Ref="C?"  Part="1" 
AR Path="/5CE1D96E/5E0933AE" Ref="C8"  Part="1" 
AR Path="/5CE4B0EA/5E0933AE" Ref="C?"  Part="1" 
F 0 "C8" H 4618 2396 50  0000 L CNN
F 1 "100uF" H 4618 2305 50  0000 L CNN
F 2 "Capacitor_SMD:CP_Elec_6.3x7.7" H 4538 2200 50  0001 C CNN
F 3 "~" H 4500 2350 50  0001 C CNN
F 4 "C176666" H 4500 2350 50  0001 C CNN "JLC"
	1    4500 2350
	1    0    0    -1  
$EndComp
$Comp
L Device:D_ALT D?
U 1 1
P 6450 1650
AR Path="/5E0B6A72" Ref="D?"  Part="1" 
AR Path="/5CE1D96E/5E0B6A72" Ref="D12"  Part="1" 
AR Path="/5CE4B0EA/5E0B6A72" Ref="D?"  Part="1" 
F 0 "D12" H 6400 1450 50  0000 L CNN
F 1 "SS54" H 6350 1550 50  0000 L CNN
F 2 "Diode_SMD:D_SMA" H 6450 1650 50  0001 C CNN
F 3 "~" H 6450 1650 50  0001 C CNN
F 4 "C22452" V 6450 1650 50  0001 C CNN "JLC"
	1    6450 1650
	-1   0    0    1   
$EndComp
$Comp
L Device:D_ALT D?
U 1 1
P 2550 4000
AR Path="/5E0B73C9" Ref="D?"  Part="1" 
AR Path="/5CE1D96E/5E0B73C9" Ref="D4"  Part="1" 
AR Path="/5CE4B0EA/5E0B73C9" Ref="D?"  Part="1" 
F 0 "D4" H 2550 4200 50  0000 C CNN
F 1 "SS54" H 2550 4100 50  0000 C CNN
F 2 "Diode_SMD:D_SMA" H 2550 4000 50  0001 C CNN
F 3 "~" H 2550 4000 50  0001 C CNN
F 4 "C22452" V 2550 4000 50  0001 C CNN "JLC"
	1    2550 4000
	-1   0    0    1   
$EndComp
Text Notes 6550 2800 0    50   ~ 0
Eigentlich 3.2K
Text Notes 6800 1750 0    50   ~ 0
Eigentlich 15uH
$Comp
L Device:CP C?
U 1 1
P 8000 2450
AR Path="/5EF7A0E1" Ref="C?"  Part="1" 
AR Path="/5CE1D96E/5EF7A0E1" Ref="C26"  Part="1" 
AR Path="/5CE4B0EA/5EF7A0E1" Ref="C?"  Part="1" 
F 0 "C26" H 8118 2496 50  0000 L CNN
F 1 "100uF" H 8118 2405 50  0000 L CNN
F 2 "Capacitor_SMD:CP_Elec_6.3x7.7" H 8038 2300 50  0001 C CNN
F 3 "~" H 8000 2450 50  0001 C CNN
F 4 "C176666" H 8000 2450 50  0001 C CNN "JLC"
	1    8000 2450
	1    0    0    -1  
$EndComp
$Comp
L power:GND #PWR?
U 1 1
P 8000 2900
AR Path="/5EF81CB4" Ref="#PWR?"  Part="1" 
AR Path="/5CE1D96E/5EF81CB4" Ref="#PWR053"  Part="1" 
AR Path="/5CE4B0EA/5EF81CB4" Ref="#PWR?"  Part="1" 
F 0 "#PWR053" H 8000 2650 50  0001 C CNN
F 1 "GND" H 8005 2727 50  0000 C CNN
F 2 "" H 8000 2900 50  0001 C CNN
F 3 "" H 8000 2900 50  0001 C CNN
	1    8000 2900
	1    0    0    -1  
$EndComp
Wire Wire Line
	8000 2600 8000 2900
Wire Wire Line
	7500 2000 8000 2000
Wire Wire Line
	8000 2000 8000 1850
Connection ~ 7500 2000
Wire Wire Line
	8000 2000 8000 2300
Connection ~ 8000 2000
$Comp
L mallocLibrarySCH:Dinkle_EK508V-02P J13
U 1 1
P 1400 1750
F 0 "J13" H 1400 1400 50  0000 C CNN
F 1 "+12V_IN" H 1400 1500 50  0000 C CNN
F 2 "mallocLibraryFP:Dinkle_EK508V-02P" H 1400 1450 50  0001 C CNN
F 3 "https://datasheet.lcsc.com/szlcsc/1912251635_Ningbo-Kangnex-Elec-WJ129V-5-0-2P_C8463.pdf" H 1400 1750 50  0001 C CNN
F 4 "C8463" H 1400 1350 50  0001 C CNN "LCSC Part"
	1    1400 1750
	-1   0    0    1   
$EndComp
$Comp
L mallocLibrarySCH:Dinkle_EK508V-02P J14
U 1 1
P 2000 2900
F 0 "J14" H 2000 2550 50  0000 C CNN
F 1 "V_Heatbed_IN" H 2000 2650 50  0000 C CNN
F 2 "mallocLibraryFP:Dinkle_EK508V-02P" H 2000 2600 50  0001 C CNN
F 3 "https://datasheet.lcsc.com/szlcsc/1912251635_Ningbo-Kangnex-Elec-WJ129V-5-0-2P_C8463.pdf" H 2000 2900 50  0001 C CNN
F 4 "C8463" H 2000 2500 50  0001 C CNN "LCSC Part"
	1    2000 2900
	-1   0    0    1   
$EndComp
$EndSCHEMATC
